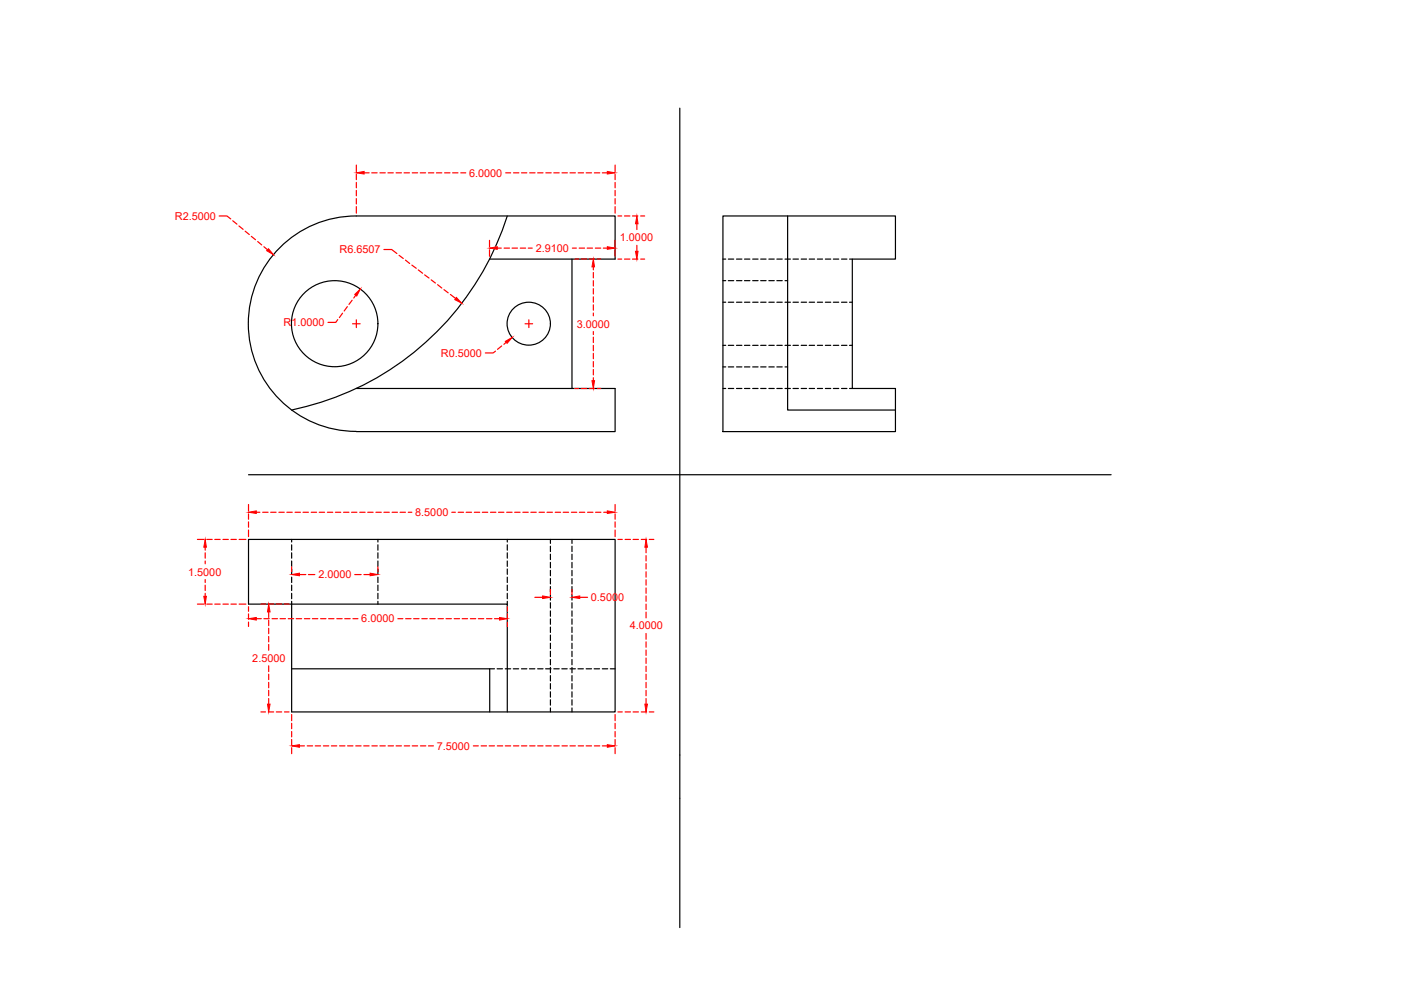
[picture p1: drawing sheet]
<svg xmlns="http://www.w3.org/2000/svg" width="297mm" height="210mm" viewBox="0 0 297 210" stroke-linecap="round" stroke-linejoin="round" font-family="sans-serif">
<!-- layer: 0 -->
<g fill="none" stroke="#000" stroke-width=".25">
<path d="M144.1 22.9v173.8M103.8 54.9h26.6v-9.1h-54.8a22.8 22.8 0 0 0-23 22.8 22.8 22.8 0 0 0 22.9 22.9h54.9v-9.1h-9.1v-27.5M107.6 45.8a60.9 60.9 0 0 1-45.8 41.1M153.3 45.8h36.6v9.1h-9.2v27.5h9.2v9.1h-36.6zM153.3 54.9h.6M153.3 59.5h.6M154.4 54.9h1.2M154.4 59.5h1.2M156.2 54.9h1.1M156.2 59.5h1.1M157.8 54.9h1.2M157.8 59.5h1.2"/>
<path d="M159.6 54.9h1.1M159.6 59.5h1.1M161.3 54.9h1.1M161.3 59.5h1.1M163 54.9h1.2M163 59.5h1.2M164.7 54.9h1.1M164.7 59.5h1.1M166.4 54.9h1.2M166.4 59.5h.6M167 45.8v41.1h22.9M168.1 54.9h1.2"/>
<path d="M169.9 54.9h1.1M171.6 54.9h1.1M173.3 54.9h1.1M175 54.9h1.1M176.7 54.9h1.1M178.4 54.9h1.2M180.1 54.9h.6M153.3 73.2h.6M153.3 64.1h.6M153.3 77.8h.6M154.4 73.2h1.2M154.4 64.1h1.2"/>
<path d="M154.4 77.8h1.2M156.2 73.2h1.1M156.2 64.1h1.1M156.2 77.8h1.1M157.8 73.2h1.2M157.8 64.1h1.2M157.8 77.8h1.2M159.6 73.2h1.1M159.6 64.1h1.1M159.6 77.8h1.1M161.3 73.2h1.1M161.3 64.1h1.1"/>
<path d="M161.3 77.8h1.1M163 73.2h1.2M163 64.1h1.2M163 77.8h1.2M164.7 73.2h1.1M164.7 64.1h1.1M164.7 77.8h1.1M166.4 73.2h1.2M166.4 64.1h1.2M166.4 77.8h.6M168.1 73.2h1.2M168.1 64.1h1.2"/>
<path d="M169.9 73.2h1.1M169.9 64.1h1.1M171.6 73.2h1.1M171.6 64.1h1.1M173.3 73.2h1.1M173.3 64.1h1.1M175 73.2h1.1M175 64.1h1.1M176.7 73.2h1.1M176.7 64.1h1.1M178.4 73.2h1.2M178.4 64.1h1.2"/>
<path d="M180.1 73.2h.6M180.1 64.1h.6M75.6 82.4h45.7M153.3 82.4h.6M154.4 82.4h1.2M156.2 82.4h1.1M157.8 82.4h1.2M159.6 82.4h1.1M161.3 82.4h1.1M163 82.4h1.2M164.7 82.4h1.1M166.4 82.4h1.2"/>
<path d="M168.1 82.4h1.2M169.9 82.4h1.1M171.6 82.4h1.1M173.3 82.4h1.1M175 82.4h1.1M176.7 82.4h1.1M178.4 82.4h1.2M180.1 82.4h.6M52.7 100.7h182.9M61.8 114.4v.5M61.8 115.5v1.2M61.8 117.2v1.1"/>
<path d="M61.8 118.9v1.2M80.1 114.4v.5M80.1 115.5v1.2M80.1 117.2v1.1M80.1 118.9v1.2M107.6 114.4v.5M107.6 115.5v1.2M107.6 117.2v1.1M107.6 118.9v1.2M116.7 114.4v.8M116.7 115.8v1.2M116.7 117.5v1.1"/>
<path d="M116.7 119.2v1.2M121.3 114.4v.8M121.3 115.8v1.2M121.3 117.5v1.1M121.3 119.2v1.2M61.8 127.5v23.4h68.6v-36.5h-77.7v13.7h54.9v22.8M61.8 120.6v1.2M61.8 122.4v1.1M61.8 124.1v1.1M61.8 125.8v1.1M80.1 120.6v1.2M80.1 122.4v1.1"/>
<path d="M80.1 124.1v1.1M80.1 125.8v1.1M80.1 127.5v.6M107.6 120.6v1.2M107.6 122.4v1.1M107.6 124.1v1.1M107.6 125.8v1.1M107.6 127.5v.6M116.7 120.9v1.2M116.7 122.7v1.1M116.7 124.4v1.1M116.7 126.1v1.1"/>
<path d="M116.7 127.8v1.1M116.7 129.5v1.2M116.7 131.2v1.2M116.7 133v1.1M116.7 134.6v1.2M116.7 136.4v1.1M116.7 138.1v1.1M116.7 139.8v1.2M121.3 120.9v1.2M121.3 122.7v1.1M121.3 124.4v1.1M121.3 126.1v1.1"/>
<path d="M121.3 127.8v1.1M121.3 129.5v1.2M121.3 131.2v1.2M121.3 133v1.1M121.3 134.6v1.2M121.3 136.4v1.1M121.3 138.1v1.1M121.3 139.8v1.2M61.8 141.8h42v9.1M103.8 141.8h1M105.4 141.8h1.1M107.1 141.8h1.2"/>
<path d="M108.8 141.8h1.2M110.6 141.8h1.1M112.3 141.8h1.1M114 141.8h1.1M115.7 141.8h1.1M116.7 141.5v1.1M116.7 143.2v1.2M116.7 144.9v1.2M116.7 146.7v1.1M116.7 148.4v1.1M116.7 150.1v.8M117.4 141.8h1.2"/>
<path d="M119.1 141.8h1.2M120.8 141.8h1.2M121.3 141.5v1.1M121.3 143.2v1.2M121.3 144.9v1.2M121.3 146.7v1.1M121.3 148.4v1.1M121.3 150.1v.8M122.5 141.8h1.2M124.3 141.8h1.1M126 141.8h1.1M127.7 141.8h1.1"/>
<path d="M129.4 141.8h1"/>
<circle cx="71" cy="68.6" r="9.1"/>
<circle cx="112.1" cy="68.6" r="4.6"/>
</g>
<g fill="none" stroke="#f00" stroke-width=".25">
<path d="M75.6 35v1.4M75.6 36.9v1.2M75.6 38.7v1.1M77.2 36.6h1.1M78.8 36.6h1.2M80.5 36.6h1.2M82.2 36.6h1.2M84 36.6h1.1M85.7 36.6h1.1M87.4 36.6h1.1M89.1 36.6h1.1M90.8 36.6h1.2"/>
<path d="M92.5 36.6h1.2M94.3 36.6h1.1M96 36.6h1.1M97.7 36.6h1M107.2 36.6h1.1M108.9 36.6h1.1M110.6 36.6h1.1M112.3 36.6h1.1M114 36.6h1.1M115.7 36.6h1.2M117.4 36.6h1.2M119.2 36.6h1.1"/>
<path d="M120.8 36.6h1.2M122.6 36.6h1.1M124.3 36.6h1.1M126 36.6h1.2M127.7 36.6h1.1M130.4 35v1.4M130.4 36.9v1.2M130.4 38.7v1.1M46.5 45.8h1.6l.8 .6M49.3 46.8l.9 .7M50.7 47.9l.8 .7M52 49l.9 .7"/>
<path d="M53.3 50.1l.9 .7M54.6 51.2l.9 .7M56 52.3l.7 .6M75.6 40.4v1.1M75.6 42.1v1.2M75.6 43.8v1.4M81.4 52.9h1.6l1.1 .8M84.6 54.1l.9 .7M86 55.1l.9 .8M87.3 56.2l1 .7M88.7 57.2l.9 .7M90 58.3l1 .7"/>
<path d="M91.4 59.3l.9 .7M103.8 51v1.4M103.8 52.9v1.4M105.4 52.6h.9M106.9 52.6h1.1M108.6 52.6h1.1M110.3 52.6h1.1M112 52.6h.8M121.4 52.6h.8M121.9 54.9h.7M122.8 52.6h1.1M123.2 54.9h1.2"/>
<path d="M124.5 52.6h1.1M124.9 54.9h1.2M125.8 56.6v.6M125.8 57.8v1.1M125.8 59.5v1.1M126.2 52.6h1.2M126.6 54.9h.8M127.9 52.6h.9M130.4 40.4v1.1M130.4 42.1v1.2M130.4 43.8v1.4M130.4 51v1.4"/>
<path d="M130.4 52.9v1.4M131 45.8h.8M131 54.9h.8M132.4 45.8h1.1M132.4 54.9h1.1M134.1 45.8h1.1M134.1 54.9h1.1M135 47.4v1.3M135 52v1.3M135.8 45.8h.9M135.8 54.9h.9M71.6 67.8l-.4 .6h-1.7"/>
<path d="M72.6 66.4l-.6 .9M73.6 65l-.6 .9M74.7 63.7l-.7 .8M74.7 68.7h1.7M75.4 62.6l-.4 .6M75.6 67.8v1.7M92.8 60.4l.9 .7M94.1 61.4l.9 .7M95.5 62.4l1.1 .9M105.1 74.5l-.6 .3h-1.6M106.4 73.3l-.9 .8M107.3 72.6l-.5 .4"/>
<path d="M111.3 68.7h1.6M112.1 67.8v1.7M125.8 61.2v1.1M125.8 62.9v1.2M125.8 64.6v1.2M125.8 66.4v.6M125.8 70.3v.6M125.8 71.5v1.1M125.8 73.2v1.2M125.8 74.9v1.2M125.8 76.7v1.1M125.8 78.3v1.2"/>
<path d="M121.9 82.4h.7M123.2 82.4h1.2M124.9 82.4h1.2M125.8 80.1v.6M126.6 82.4h.8M41.9 114.4h1.4M43.5 116v.7M43.5 117.2v1.1M43.5 118.9v.6M43.8 114.4h1.2M45.5 114.4h1.2M47.3 114.4h1.1"/>
<path d="M49 114.4h1.1M50.7 114.4h1.4M52.7 107v1.4M52.7 109v1.1M52.7 110.6v1.2M52.7 112.4v1.4M54.3 108.6h.8M55.7 108.6h1.1M57.4 108.6h1.1M59.1 108.6h1.2M60.8 108.6h1.2M62.6 108.6h1.1"/>
<path d="M64.2 108.6h1.2M66 108.6h1.1M67.7 108.6h1.1M69.4 108.6h1.2M71.1 108.6h1.1M72.8 108.6h1.2M74.5 108.6h1.2M76.3 108.6h1.1M78 108.6h1.1M79.7 108.6h1.1M81.4 108.6h1.1M83.1 108.6h1.2"/>
<path d="M84.8 108.6h1.2M86.6 108.6h.7M95.8 108.6h.7M97.1 108.6h1.2M98.8 108.6h1.2M100.6 108.6h1.1M102.3 108.6h1.1M104 108.6h1.1M105.7 108.6h1.1M107.4 108.6h1.2M109.1 108.6h1.2M110.9 108.6h1.1"/>
<path d="M112.6 108.6h1.1M114.3 108.6h1.1M116 108.6h1.1M117.7 108.6h1.2M119.4 108.6h1.2M121.1 108.6h1.2M122.8 108.6h1.2M124.6 108.6h1.1M126.3 108.6h1.1M128 108.6h.8M130.4 107v1.4M130.4 109v1.1"/>
<path d="M130.4 110.6v1.2M130.4 112.4v1.4M131 114.4h.9M132.5 114.4h1.2M134.2 114.4h1.2M136 114.4h1.1M137 116v1.2M137 117.8v1.1M137 119.5v1.1M137.7 114.4h.9M41.9 128.1h1.4M43.5 122.9v.6"/>
<path d="M43.5 124.1v1.1M43.5 125.8v.6M43.8 128.1h1.2M45.5 128.1h1.2M47.3 128.1h1.1M49 128.1h1.1M50.7 128.1h1.4M52.7 128.6v1M52.7 130.2v1.1M52.7 131.9v.9M54.3 131.2h1.1M55.3 128.1h1"/>
<path d="M56 131.2h1.1M56.9 128.1h1.1M57 129.7v1.2M57 131.5v1.2M57 133.2v1.2M57 134.9v1.2M57 136.6v1.3M57.7 131.2h1.1M58.6 128.1h1.1M59.4 131.2h1.1M60.3 128.1h1M61.1 131.2h1.2"/>
<path d="M61.8 120.2v1M62.8 131.2h1.2M63.5 121.8h1.3M64.5 131.2h1.2M65.4 121.8h1.3M66.2 131.2h1.2M68 131.2h1.1M69.7 131.2h1.1M71.4 131.2h1.1M73.1 131.2h1.1M74.8 131.2h1.1M75.2 121.8h1.4"/>
<path d="M77.2 121.8h1.3M80.1 120.2v1M84.4 131.2h1M86 131.2h1.2M87.7 131.2h1.1M89.4 131.2h1.2M91.1 131.2h1.2M92.9 131.2h1.1M94.6 131.2h1.1M96.3 131.2h1.1M98 131.2h1.1M99.7 131.2h1.2"/>
<path d="M101.4 131.2h1.2M103.2 131.2h1.1M104.8 131.2h1.1M107.6 128.6v1M107.6 130.2v1.1M107.6 131.9v.9M113.4 126.6h1.6M116.7 125v1.1M121.3 125v1.1M122.9 126.6h1.7M137 121.2v1.2M137 122.9v1.2"/>
<path d="M137 124.7v1.1M137 126.4v1.1M137 128.1v1.1M137 129.8v1.2M137 134.3v1.2M137 136.1v1.1M137 137.8v1.2M137 139.5v1.2M55.3 150.9h1M56.9 150.9h1.1M57 141.2v1.2M57 142.9v1.2"/>
<path d="M57 144.7v1.1M57 146.4v1.1M57 148.1v1.2M58.6 150.9h1.1M60.3 150.9h1M61.8 151.5v1.3M61.8 153.4v1.1M61.8 155.1v1.1M61.8 156.8v1.1M61.8 158.5v1.3M63.5 158.1h1M65.1 158.1h1.2"/>
<path d="M66.8 158.1h1.2M68.6 158.1h1.1M70.3 158.1h1.1M72 158.1h1.1M73.7 158.1h1.1M75.4 158.1h1.2M77.1 158.1h1.2M78.9 158.1h1.1M80.5 158.1h1.2M82.3 158.1h1.1M84 158.1h1.1M85.7 158.1h1.2"/>
<path d="M87.4 158.1h1.1M89.1 158.1h1.2M90.8 158.1h1.1M100.4 158.1h1M102 158.1h1.2M103.7 158.1h1.1M105.4 158.1h1.2M107.1 158.1h1.2M108.9 158.1h1.1M110.6 158.1h1.1M112.3 158.1h1.1M114 158.1h1.1"/>
<path d="M115.7 158.1h1.2M117.4 158.1h1.2M119.2 158.1h1.1M120.8 158.1h1.2M122.6 158.1h1.1M124.3 158.1h1.1M126 158.1h1.2M127.7 158.1h1.1M130.4 151.5v1.3M130.4 153.4v1.1M130.4 155.1v1.1M130.4 156.8v1.1"/>
<path d="M130.4 158.5v1.3M131 150.9h.9M132.5 150.9h1.2M134.2 150.9h1.2M136 150.9h1.1M137 141.3v1.1M137 142.9v1.2M137 144.7v1.1M137 146.4v1.1M137 148.1v1.2M137.7 150.9h.9"/>
</g>
<g fill="#f00" stroke="#f00" stroke-width=".21">
<path d="M75.6 36.6l1.6-.2v.5z"/>
<path d="M128.8 36.4l1.6 .2-1.6 .3z"/>
<path d="M56.9 52.7l1.1 1.3-1.5-.8z"/>
<path d="M75.2 62.4l1.2-1.1-.8 1.5z"/>
<path d="M96.8 63.1l1.1 1.2-1.5-.8z"/>
<path d="M107.1 72.4l1.5-.9-1.1 1.3z"/>
<path d="M135 45.8l.3 1.6h-.6z"/>
<path d="M134.7 53.3h.6l-.3 1.6z"/>
<path d="M125.8 54.9l.3 1.7h-.6z"/>
<path d="M125.5 80.7h.6l-.3 1.7z"/>
<path d="M128.8 52.3l1.6 .3-1.6 .3z"/>
<path d="M103.8 52.6l1.6-.3v.6z"/>
<path d="M128.8 108.3l1.6 .3-1.6 .3z"/>
<path d="M52.7 108.6l1.6-.3v.6z"/>
<path d="M105.9 130.9l1.7 .3-1.7 .3z"/>
<path d="M52.7 131.2l1.6-.3v.6z"/>
<path d="M43.5 114.4l.3 1.6h-.6z"/>
<path d="M43.2 126.4h.6l-.3 1.7z"/>
<path d="M57 128.1l.3 1.6h-.6z"/>
<path d="M56.7 149.3h.6l-.3 1.6z"/>
<path d="M61.8 158.1l1.7-.2v.5z"/>
<path d="M128.8 157.9l1.6 .2-1.6 .3z"/>
<path d="M136.7 149.3h.6l-.3 1.6z"/>
<path d="M137 114.4l.3 1.6h-.6z"/>
<path d="M61.8 121.8l1.7-.3v.6z"/>
<path d="M78.5 121.5l1.6 .3-1.6 .3z"/>
<path d="M115 126.4l1.7 .2-1.7 .3z"/>
<path d="M121.3 126.6l1.6-.2v.5z"/>
</g>
<g font-size="2.3" fill="#f00">
<text x="99.5" y="37.5">6.0000</text>
<text x="37.1" y="46.6">R2.5000</text>
<text x="72" y="53.7">R6.6507</text>
<text x="113.6" y="53.4">2.9100</text>
<text x="131.4" y="51.2">1.0000</text>
<text x="60.1" y="69.2">R1.0000</text>
<text x="122.3" y="69.5">3.0000</text>
<text x="93.5" y="75.7">R0.5000</text>
<text x="88" y="109.4">8.5000</text>
<text x="39.9" y="122">1.5000</text>
<text x="67.5" y="122.6">2.0000</text>
<text x="76.6" y="132">6.0000</text>
<text x="125.3" y="127.5">0.5000</text>
<text x="133.5" y="133.5">4.0000</text>
<text x="53.5" y="140.3">2.5000</text>
<text x="92.6" y="159">7.5000</text>
</g>
</svg>
